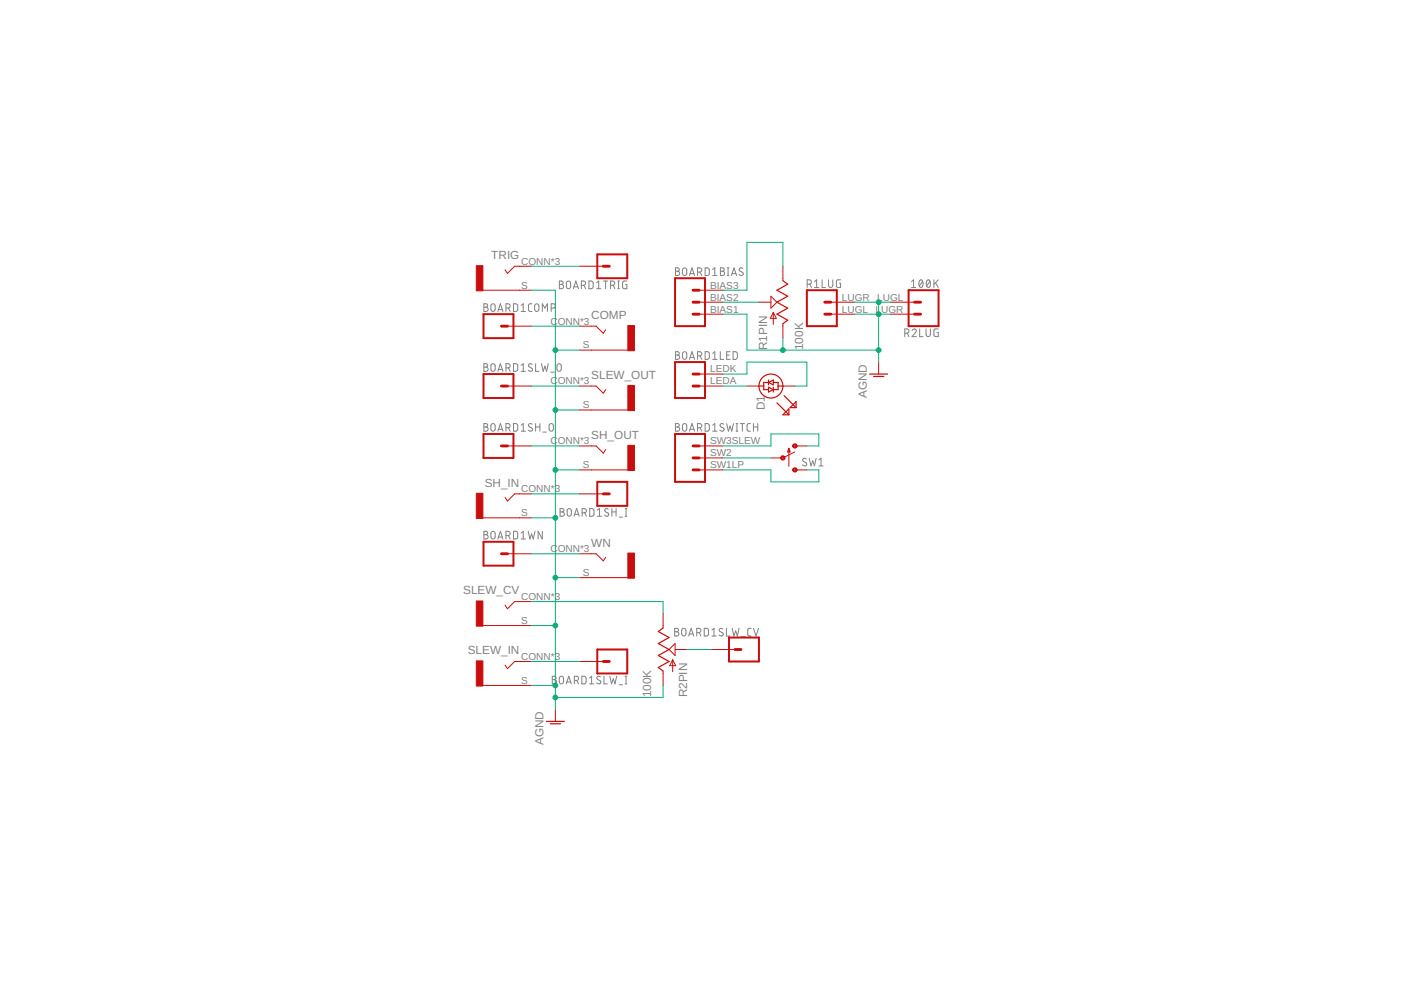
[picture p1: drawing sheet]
<?xml version="1.0" encoding="utf-8"?>
<!DOCTYPE eagle SYSTEM "eagle.dtd">
<eagle version="9.6.2">
<drawing>
<settings>
<setting alwaysvectorfont="no"/>
<setting verticaltext="up"/>
</settings>
<grid distance="0.1" unitdist="inch" unit="inch" style="lines" multiple="1" display="no" altdistance="0.01" altunitdist="inch" altunit="inch"/>
<schematic xreflabel="%F%N/%S.%C%R" xrefpart="/%S.%C%R">
<libraries>
<library name="ElectricNoodleBox">
<symbols>
<symbol name="CONN_01">
<wire x1="3.81" y1="-2.54" x2="-2.54" y2="-2.54" width="0.4064" layer="94"/>
<wire x1="1.27" y1="0" x2="2.54" y2="0" width="0.6096" layer="94"/>
<wire x1="-2.54" y1="2.54" x2="-2.54" y2="-2.54" width="0.4064" layer="94"/>
<wire x1="3.81" y1="-2.54" x2="3.81" y2="2.54" width="0.4064" layer="94"/>
<wire x1="-2.54" y1="2.54" x2="3.81" y2="2.54" width="0.4064" layer="94"/>
<text x="-2.54" y="-4.826" size="1.778" layer="96" font="vector">&gt;VALUE</text>
<text x="-2.54" y="3.048" size="1.778" layer="95" font="vector">&gt;NAME</text>
<pin name="1" x="7.62" y="0" visible="off" length="middle" direction="pas" swaplevel="1" rot="R180"/>
</symbol>
<symbol name="CONN_02">
<wire x1="3.81" y1="-2.54" x2="-2.54" y2="-2.54" width="0.4064" layer="94"/>
<wire x1="1.27" y1="2.54" x2="2.54" y2="2.54" width="0.6096" layer="94"/>
<wire x1="1.27" y1="0" x2="2.54" y2="0" width="0.6096" layer="94"/>
<wire x1="-2.54" y1="5.08" x2="-2.54" y2="-2.54" width="0.4064" layer="94"/>
<wire x1="3.81" y1="-2.54" x2="3.81" y2="5.08" width="0.4064" layer="94"/>
<wire x1="-2.54" y1="5.08" x2="3.81" y2="5.08" width="0.4064" layer="94"/>
<text x="-2.54" y="-4.826" size="1.778" layer="96" font="vector">&gt;VALUE</text>
<text x="-2.54" y="5.588" size="1.778" layer="95" font="vector">&gt;NAME</text>
<pin name="1" x="7.62" y="0" visible="pad" length="middle" direction="pas" swaplevel="1" rot="R180"/>
<pin name="2" x="7.62" y="2.54" visible="pad" length="middle" direction="pas" swaplevel="1" rot="R180"/>
</symbol>
<symbol name="CONN_03">
<wire x1="3.81" y1="-5.08" x2="-2.54" y2="-5.08" width="0.4064" layer="94"/>
<wire x1="1.27" y1="2.54" x2="2.54" y2="2.54" width="0.6096" layer="94"/>
<wire x1="1.27" y1="0" x2="2.54" y2="0" width="0.6096" layer="94"/>
<wire x1="1.27" y1="-2.54" x2="2.54" y2="-2.54" width="0.6096" layer="94"/>
<wire x1="-2.54" y1="5.08" x2="-2.54" y2="-5.08" width="0.4064" layer="94"/>
<wire x1="3.81" y1="-5.08" x2="3.81" y2="5.08" width="0.4064" layer="94"/>
<wire x1="-2.54" y1="5.08" x2="3.81" y2="5.08" width="0.4064" layer="94"/>
<text x="-2.54" y="-7.366" size="1.778" layer="96" font="vector">&gt;VALUE</text>
<text x="-2.54" y="5.588" size="1.778" layer="95" font="vector">&gt;NAME</text>
<pin name="1" x="7.62" y="-2.54" visible="pad" length="middle" direction="pas" swaplevel="1" rot="R180"/>
<pin name="2" x="7.62" y="0" visible="pad" length="middle" direction="pas" swaplevel="1" rot="R180"/>
<pin name="3" x="7.62" y="2.54" visible="pad" length="middle" direction="pas" swaplevel="1" rot="R180"/>
</symbol>
<symbol name="JACK">
<wire x1="-2.54" y1="2.54" x2="-1.524" y2="2.54" width="0.1524" layer="94"/>
<wire x1="-1.524" y1="2.54" x2="0" y2="1.016" width="0.1524" layer="94"/>
<wire x1="0" y1="1.016" x2="0.508" y2="1.778" width="0.1524" layer="94"/>
<wire x1="-2.54" y1="-2.54" x2="5.207" y2="-2.54" width="0.1524" layer="94"/>
<text x="-2.54" y="4.064" size="1.778" layer="95">&gt;NAME</text>
<text x="-2.54" y="-6.096" size="1.778" layer="96">&gt;VALUE</text>
<rectangle x1="5.207" y1="-2.667" x2="6.604" y2="2.667" layer="94"/>
<pin name="S" x="-5.08" y="-2.54" visible="pad" length="short" direction="pas"/>
<pin name="T" x="-5.08" y="2.54" visible="pad" length="short" direction="pas"/>
</symbol>
<symbol name="POT">
<wire x1="0" y1="-5.08" x2="0" y2="-4.572" width="0.1524" layer="94"/>
<wire x1="0" y1="-4.572" x2="-1.016" y2="-3.81" width="0.254" layer="94"/>
<wire x1="-1.016" y1="-3.81" x2="1.27" y2="-2.54" width="0.254" layer="94"/>
<wire x1="1.27" y1="-2.54" x2="-1.016" y2="-1.27" width="0.254" layer="94"/>
<wire x1="-1.016" y1="-1.27" x2="1.27" y2="0" width="0.254" layer="94"/>
<wire x1="1.27" y1="0" x2="-1.016" y2="1.27" width="0.254" layer="94"/>
<wire x1="-1.016" y1="1.27" x2="1.27" y2="2.54" width="0.254" layer="94"/>
<wire x1="1.27" y1="2.54" x2="-1.016" y2="3.81" width="0.254" layer="94"/>
<wire x1="-1.016" y1="3.81" x2="0" y2="4.572" width="0.254" layer="94"/>
<wire x1="0" y1="4.572" x2="0" y2="5.08" width="0.1524" layer="94"/>
<wire x1="1.27" y1="0" x2="2.54" y2="1.27" width="0.2032" layer="94"/>
<wire x1="2.54" y1="-1.27" x2="1.27" y2="0" width="0.2032" layer="94"/>
<wire x1="2.54" y1="1.27" x2="2.54" y2="-1.27" width="0.2032" layer="94"/>
<wire x1="2.032" y1="-4.699" x2="2.032" y2="-2.159" width="0.1524" layer="94"/>
<wire x1="2.032" y1="-2.159" x2="2.667" y2="-3.429" width="0.1524" layer="94"/>
<wire x1="2.667" y1="-3.429" x2="1.397" y2="-3.429" width="0.1524" layer="94"/>
<wire x1="1.397" y1="-3.429" x2="2.032" y2="-2.159" width="0.1524" layer="94"/>
<text x="5.08" y="-10.16" size="1.778" layer="95" rot="R90">&gt;NAME</text>
<text x="-2.54" y="-10.16" size="1.778" layer="95" rot="R90">&gt;Value</text>
<pin name="A" x="0" y="-7.62" visible="off" length="short" direction="pas" rot="R90"/>
<pin name="B" x="0" y="7.62" visible="off" length="short" direction="pas" rot="R270"/>
<pin name="W" x="5.08" y="0" visible="off" length="short" direction="pas" rot="R180"/>
</symbol>
<symbol name="LED-BI_2LEAD">
<wire x1="-3.556" y1="-1.27" x2="-6.096" y2="-3.81" width="0.254" layer="94"/>
<wire x1="-6.096" y1="-3.81" x2="-6.096" y2="-2.54" width="0.254" layer="94"/>
<wire x1="-6.096" y1="-2.54" x2="-4.826" y2="-3.81" width="0.254" layer="94"/>
<wire x1="-4.826" y1="-3.81" x2="-6.096" y2="-3.81" width="0.254" layer="94"/>
<pin name="AN" x="0" y="5.08" visible="off" length="short" direction="in" rot="R270"/>
<pin name="KA" x="0" y="-5.08" visible="off" length="short" direction="out" rot="R90"/>
<text x="2.54" y="1.27" size="1.778" layer="95">&gt;NAME</text>
<text x="2.54" y="-2.54" size="1.778" layer="95">&gt;VALUE</text>
<wire x1="-1.27" y1="0.508" x2="-0.762" y2="0.508" width="0.254" layer="94"/>
<wire x1="-0.762" y1="0.508" x2="-0.254" y2="0.508" width="0.254" layer="94"/>
<wire x1="-0.254" y1="0.508" x2="-0.762" y2="-0.508" width="0.254" layer="94"/>
<wire x1="-0.762" y1="-0.508" x2="-1.27" y2="0.508" width="0.254" layer="94"/>
<wire x1="-1.27" y1="-0.508" x2="-0.762" y2="-0.508" width="0.254" layer="94"/>
<wire x1="-0.762" y1="-0.508" x2="-0.254" y2="-0.508" width="0.254" layer="94"/>
<wire x1="-0.762" y1="0.508" x2="-0.762" y2="1.524" width="0.254" layer="94"/>
<wire x1="-0.762" y1="-0.508" x2="-0.762" y2="-1.524" width="0.254" layer="94"/>
<wire x1="1.27" y1="-0.508" x2="0.762" y2="-0.508" width="0.254" layer="94"/>
<wire x1="0.762" y1="-0.508" x2="0.254" y2="-0.508" width="0.254" layer="94"/>
<wire x1="0.254" y1="-0.508" x2="0.762" y2="0.508" width="0.254" layer="94"/>
<wire x1="0.762" y1="0.508" x2="1.27" y2="-0.508" width="0.254" layer="94"/>
<wire x1="1.27" y1="0.508" x2="0.762" y2="0.508" width="0.254" layer="94"/>
<wire x1="0.762" y1="0.508" x2="0.254" y2="0.508" width="0.254" layer="94"/>
<wire x1="0.762" y1="-0.508" x2="0.762" y2="-1.524" width="0.254" layer="94"/>
<wire x1="0.762" y1="0.508" x2="0.762" y2="1.524" width="0.254" layer="94"/>
<wire x1="-0.762" y1="1.524" x2="0" y2="1.524" width="0.254" layer="94"/>
<circle x="0" y="0" radius="2.54" width="0.254" layer="94"/>
<wire x1="0" y1="1.524" x2="0.762" y2="1.524" width="0.254" layer="94"/>
<wire x1="-0.762" y1="-1.524" x2="0" y2="-1.524" width="0.254" layer="94"/>
<wire x1="0" y1="-1.524" x2="0.762" y2="-1.524" width="0.254" layer="94"/>
<wire x1="-2.032" y1="-2.794" x2="-4.572" y2="-5.334" width="0.254" layer="94"/>
<wire x1="-4.572" y1="-5.334" x2="-4.572" y2="-4.064" width="0.254" layer="94"/>
<wire x1="-4.572" y1="-4.064" x2="-3.302" y2="-5.334" width="0.254" layer="94"/>
<wire x1="-3.302" y1="-5.334" x2="-4.572" y2="-5.334" width="0.254" layer="94"/>
<wire x1="0" y1="1.524" x2="0" y2="2.54" width="0.254" layer="94"/>
<wire x1="0" y1="-1.524" x2="0" y2="-2.54" width="0.254" layer="94"/>
</symbol>
<symbol name="SW_SPDT_POL">
<wire x1="-2.54" y1="0" x2="0" y2="1.27" width="0.1524" layer="94"/>
<wire x1="0" y1="-2.54" x2="0.635" y2="-2.54" width="0.127" layer="94"/>
<wire x1="0" y1="2.54" x2="0.635" y2="2.54" width="0.1524" layer="94"/>
<circle x="0" y="2.54" radius="0.3592" width="0.2032" layer="94"/>
<circle x="0" y="-2.54" radius="0.3592" width="0.2032" layer="94"/>
<circle x="-2.54" y="0" radius="0.3592" width="0.2032" layer="94"/>
<text x="-1.27" y="3.302" size="1.778" layer="95" font="vector" align="bottom-center">&gt;NAME</text>
<text x="-1.27" y="-3.302" size="1.778" layer="96" font="vector" align="top-center">&gt;VALUE</text>
<pin name="P" x="-5.08" y="0" visible="off" length="short" direction="pas"/>
<pin name="S" x="2.54" y="-2.54" visible="off" length="short" direction="pas" rot="R180"/>
<pin name="O" x="2.54" y="2.54" visible="off" length="short" direction="pas" rot="R180"/>
<wire x1="-1.27" y1="-1.778" x2="-1.27" y2="2.032" width="0.1524" layer="94"/>
<wire x1="-1.27" y1="2.032" x2="-1.524" y2="1.27" width="0.254" layer="94"/>
<wire x1="-1.524" y1="1.27" x2="-1.016" y2="1.27" width="0.254" layer="94"/>
<wire x1="-1.016" y1="1.27" x2="-1.27" y2="2.032" width="0.254" layer="94"/>
</symbol>
</symbols>
<devicesets>
<deviceset name="TLHPFOC_LINK" prefix="BOARD">
<gates>
<gate name="TRIG" symbol="CONN_01" x="-53.34" y="35.56"/>
<gate name="COMP" symbol="CONN_01" x="-53.34" y="25.4"/>
<gate name="LED" symbol="CONN_02" x="-53.34" y="12.7"/>
<gate name="SH_O" symbol="CONN_01" x="-53.34" y="2.54"/>
<gate name="SH_I" symbol="CONN_01" x="-53.34" y="-7.62"/>
<gate name="WN" symbol="CONN_01" x="-53.34" y="-17.78"/>
<gate name="SLW_CV" symbol="CONN_01" x="-53.34" y="-27.94"/>
<gate name="BIAS" symbol="CONN_03" x="-25.4" y="33.02"/>
<gate name="SLW_O" symbol="CONN_01" x="-25.4" y="20.32"/>
<gate name="SWITCH" symbol="CONN_03" x="-25.4" y="7.62"/>
<gate name="SLW_I" symbol="CONN_01" x="-25.4" y="-5.08"/>
</gates>
<devices>
<device name="" package="TLHPFOC">
<connects>
<connect gate="BIAS" pin="1" pad="BIAS1"/>
<connect gate="BIAS" pin="2" pad="BIAS2"/>
<connect gate="BIAS" pin="3" pad="BIAS3"/>
<connect gate="COMP" pin="1" pad="COMP"/>
<connect gate="LED" pin="1" pad="LEDA"/>
<connect gate="LED" pin="2" pad="LEDK"/>
<connect gate="SH_I" pin="1" pad="SH_I"/>
<connect gate="SH_O" pin="1" pad="SH_O"/>
<connect gate="SLW_CV" pin="1" pad="SLW_CV"/>
<connect gate="SLW_I" pin="1" pad="SLW_I"/>
<connect gate="SLW_O" pin="1" pad="SLW_O"/>
<connect gate="SWITCH" pin="1" pad="SW1LP"/>
<connect gate="SWITCH" pin="2" pad="SW2"/>
<connect gate="SWITCH" pin="3" pad="SW3SLEW"/>
<connect gate="TRIG" pin="1" pad="TRIG"/>
<connect gate="WN" pin="1" pad="WN"/>
</connects>
<technologies>
<technology name=""/>
</technologies>
</device>
</devices>
</deviceset>
<deviceset name="COMBI-JACK" prefix="J">
<gates>
<gate name="G$1" symbol="JACK" x="0" y="0"/>
</gates>
<devices>
<device name="STANDARD" package="COMBOJACK_PANEL">
<connects>
<connect gate="G$1" pin="S" pad="S"/>
<connect gate="G$1" pin="T" pad="CONN T1 T2"/>
</connects>
<technologies>
<technology name=""/>
</technologies>
</device>
<device name="CINCHNANA" package="NEWCOMBOJACK_PANEL">
<connects>
<connect gate="G$1" pin="S" pad="S"/>
<connect gate="G$1" pin="T" pad="CONN T1 T2"/>
</connects>
<technologies>
<technology name=""/>
</technologies>
</device>
</devices>
</deviceset>
<deviceset name="POTENTIOMETER" prefix="R" uservalue="yes">
<gates>
<gate name="PIN" symbol="POT" x="0" y="0"/>
<gate name="LUG" symbol="CONN_02" x="-22.86" y="-2.54"/>
</gates>
<devices>
<device name="" package="ALPHA_RV09_9MMPOT">
<connects>
<connect gate="LUG" pin="1" pad="LUGL"/>
<connect gate="LUG" pin="2" pad="LUGR"/>
<connect gate="PIN" pin="A" pad="C1"/>
<connect gate="PIN" pin="B" pad="C3"/>
<connect gate="PIN" pin="W" pad="C2"/>
</connects>
<technologies>
<technology name=""/>
</technologies>
</device>
</devices>
</deviceset>
<deviceset name="5MM_BICOLOUR_LED" prefix="D" uservalue="yes">
<gates>
<gate name="G$1" symbol="LED-BI_2LEAD" x="-2.54" y="0"/>
</gates>
<devices>
<device name="" package="LED5MM">
<connects>
<connect gate="G$1" pin="AN" pad="A"/>
<connect gate="G$1" pin="KA" pad="K"/>
</connects>
<package3dinstances>
<package3dinstance package3d_urn="urn:adsk.eagle:package:15799/2"/>
</package3dinstances>
<technologies>
<technology name=""/>
</technologies>
</device>
</devices>
</deviceset>
<deviceset name="SPDT_SWITCH" prefix="SW">
<gates>
<gate name="G$1" symbol="SW_SPDT_POL" x="0" y="0"/>
</gates>
<devices>
<device name="MSS120004" package="MSS120004">
<connects>
<connect gate="G$1" pin="O" pad="C3"/>
<connect gate="G$1" pin="P" pad="C2"/>
<connect gate="G$1" pin="S" pad="C1"/>
</connects>
<technologies>
<technology name=""/>
</technologies>
</device>
<device name="DW1" package="MICRODPDT-DW1">
<connects>
<connect gate="G$1" pin="O" pad="C1"/>
<connect gate="G$1" pin="P" pad="C2"/>
<connect gate="G$1" pin="S" pad="C3"/>
</connects>
<technologies>
<technology name=""/>
</technologies>
</device>
</devices>
</deviceset>
</devicesets>
</library>
<library name="supply1">
<symbols>
<symbol name="AGND">
<wire x1="-1.905" y1="0" x2="1.905" y2="0" width="0.254" layer="94"/>
<wire x1="-1.0922" y1="-0.508" x2="1.0922" y2="-0.508" width="0.254" layer="94"/>
<text x="-2.54" y="-5.08" size="1.778" layer="96" rot="R90">&gt;VALUE</text>
<pin name="AGND" x="0" y="2.54" visible="off" length="short" direction="sup" rot="R270"/>
</symbol>
</symbols>
<devicesets>
<deviceset name="AGND" prefix="AGND">
<gates>
<gate name="VR1" symbol="AGND" x="0" y="0"/>
</gates>
<devices>
<device name="">
<technologies>
<technology name=""/>
</technologies>
</device>
</devices>
</deviceset>
</devicesets>
</library>
</libraries>
<attributes>
</attributes>
<variantdefs>
</variantdefs>
<classes>
<class number="0" name="default" width="0" drill="0">
</class>
</classes>
<parts>
<part name="BOARD1" library="ElectricNoodleBox" deviceset="TLHPFOC_LINK" device=""/>
<part name="TRIG" library="ElectricNoodleBox" deviceset="COMBI-JACK" device="CINCHNANA"/>
<part name="COMP" library="ElectricNoodleBox" deviceset="COMBI-JACK" device="CINCHNANA"/>
<part name="SH_OUT" library="ElectricNoodleBox" deviceset="COMBI-JACK" device="CINCHNANA"/>
<part name="SH_IN" library="ElectricNoodleBox" deviceset="COMBI-JACK" device="CINCHNANA"/>
<part name="WN" library="ElectricNoodleBox" deviceset="COMBI-JACK" device="CINCHNANA"/>
<part name="SLEW_CV" library="ElectricNoodleBox" deviceset="COMBI-JACK" device="CINCHNANA"/>
<part name="SLEW_OUT" library="ElectricNoodleBox" deviceset="COMBI-JACK" device="CINCHNANA"/>
<part name="SLEW_IN" library="ElectricNoodleBox" deviceset="COMBI-JACK" device="CINCHNANA"/>
<part name="AGND1" library="supply1" deviceset="AGND" device=""/>
<part name="R1" library="ElectricNoodleBox" deviceset="POTENTIOMETER" device="" value="100K"/>
<part name="D1" library="ElectricNoodleBox" deviceset="5MM_BICOLOUR_LED" device="" package3d_urn="urn:adsk.eagle:package:15799/2"/>
<part name="AGND2" library="supply1" deviceset="AGND" device=""/>
<part name="SW1" library="ElectricNoodleBox" deviceset="SPDT_SWITCH" device="DW1"/>
<part name="R2" library="ElectricNoodleBox" deviceset="POTENTIOMETER" device="" value="100K"/>
</parts>
<sheets>
<sheet>
<plain>
</plain>
<instances>
<instance part="BOARD1" gate="TRIG" x="12.7" y="93.98" smashed="yes" rot="R180">
<attribute name="NAME" x="15.24" y="90.932" size="1.778" layer="95" font="vector" rot="R180"/>
</instance>
<instance part="BOARD1" gate="COMP" x="-12.7" y="81.28" smashed="yes">
<attribute name="NAME" x="-15.24" y="84.328" size="1.778" layer="95" font="vector"/>
</instance>
<instance part="BOARD1" gate="LED" x="27.94" y="68.58" smashed="yes">
<attribute name="NAME" x="25.4" y="74.168" size="1.778" layer="95" font="vector"/>
</instance>
<instance part="BOARD1" gate="SH_O" x="-12.7" y="55.88" smashed="yes">
<attribute name="NAME" x="-15.24" y="58.928" size="1.778" layer="95" font="vector"/>
</instance>
<instance part="BOARD1" gate="SH_I" x="12.7" y="45.72" smashed="yes" rot="R180">
<attribute name="NAME" x="15.24" y="42.672" size="1.778" layer="95" font="vector" rot="R180"/>
</instance>
<instance part="BOARD1" gate="WN" x="-12.7" y="33.02" smashed="yes">
<attribute name="NAME" x="-15.24" y="36.068" size="1.778" layer="95" font="vector"/>
</instance>
<instance part="BOARD1" gate="SLW_CV" x="40.64" y="12.7" smashed="yes" rot="R180">
<attribute name="NAME" x="43.18" y="17.272" size="1.778" layer="95" font="vector" rot="R180"/>
</instance>
<instance part="BOARD1" gate="BIAS" x="27.94" y="86.36" smashed="yes">
<attribute name="NAME" x="25.4" y="91.948" size="1.778" layer="95" font="vector"/>
</instance>
<instance part="BOARD1" gate="SLW_O" x="-12.7" y="68.58" smashed="yes">
<attribute name="NAME" x="-15.24" y="71.628" size="1.778" layer="95" font="vector"/>
</instance>
<instance part="BOARD1" gate="SWITCH" x="27.94" y="53.34" smashed="yes">
<attribute name="NAME" x="25.4" y="58.928" size="1.778" layer="95" font="vector"/>
</instance>
<instance part="BOARD1" gate="SLW_I" x="12.7" y="10.16" smashed="yes" rot="R180">
<attribute name="NAME" x="15.24" y="7.112" size="1.778" layer="95" font="vector" rot="R180"/>
</instance>
<instance part="TRIG" gate="G$1" x="-10.16" y="91.44" smashed="yes" rot="MR0">
<attribute name="NAME" x="-7.62" y="95.504" size="1.778" layer="95" rot="MR0"/>
</instance>
<instance part="COMP" gate="G$1" x="10.16" y="78.74" smashed="yes">
<attribute name="NAME" x="7.62" y="82.804" size="1.778" layer="95"/>
</instance>
<instance part="SH_OUT" gate="G$1" x="10.16" y="53.34" smashed="yes">
<attribute name="NAME" x="7.62" y="57.404" size="1.778" layer="95"/>
</instance>
<instance part="SH_IN" gate="G$1" x="-10.16" y="43.18" smashed="yes" rot="MR0">
<attribute name="NAME" x="-7.62" y="47.244" size="1.778" layer="95" rot="MR0"/>
</instance>
<instance part="WN" gate="G$1" x="10.16" y="30.48" smashed="yes">
<attribute name="NAME" x="7.62" y="34.544" size="1.778" layer="95"/>
</instance>
<instance part="SLEW_CV" gate="G$1" x="-10.16" y="20.32" smashed="yes" rot="MR0">
<attribute name="NAME" x="-7.62" y="24.384" size="1.778" layer="95" rot="MR0"/>
</instance>
<instance part="SLEW_OUT" gate="G$1" x="10.16" y="66.04" smashed="yes">
<attribute name="NAME" x="7.62" y="70.104" size="1.778" layer="95"/>
</instance>
<instance part="SLEW_IN" gate="G$1" x="-10.16" y="7.62" smashed="yes" rot="MR0">
<attribute name="NAME" x="-7.62" y="11.684" size="1.778" layer="95" rot="MR0"/>
</instance>
<instance part="AGND1" gate="VR1" x="0" y="-2.54" smashed="yes">
<attribute name="VALUE" x="-2.54" y="-7.62" size="1.778" layer="96" rot="R90"/>
</instance>
<instance part="R1" gate="PIN" x="48.26" y="86.36" smashed="yes" rot="MR0">
<attribute name="NAME" x="43.18" y="76.2" size="1.778" layer="95" rot="MR90"/>
<attribute name="VALUE" x="50.8" y="76.2" size="1.778" layer="95" rot="MR90"/>
</instance>
<instance part="R1" gate="LUG" x="55.88" y="83.82" smashed="yes">
<attribute name="NAME" x="53.34" y="89.408" size="1.778" layer="95" font="vector"/>
</instance>
<instance part="D1" gate="G$1" x="45.72" y="68.58" smashed="yes" rot="R90">
<attribute name="NAME" x="44.45" y="63.5" size="1.778" layer="95" rot="R90"/>
<attribute name="VALUE" x="48.26" y="71.12" size="1.778" layer="95" rot="R90"/>
</instance>
<instance part="AGND2" gate="VR1" x="68.58" y="71.12" smashed="yes">
<attribute name="VALUE" x="66.04" y="66.04" size="1.778" layer="96" rot="R90"/>
</instance>
<instance part="SW1" gate="G$1" x="50.8" y="53.34" smashed="yes">
<attribute name="NAME" x="54.61" y="51.562" size="1.778" layer="95" font="vector" align="bottom-center"/>
</instance>
<instance part="R2" gate="PIN" x="22.86" y="12.7" smashed="yes">
<attribute name="NAME" x="27.94" y="2.54" size="1.778" layer="95" rot="R90"/>
<attribute name="VALUE" x="20.32" y="2.54" size="1.778" layer="95" rot="R90"/>
</instance>
<instance part="R2" gate="LUG" x="78.74" y="86.36" smashed="yes" rot="R180">
<attribute name="VALUE" x="81.28" y="91.186" size="1.778" layer="96" font="vector" rot="R180"/>
<attribute name="NAME" x="81.28" y="80.772" size="1.778" layer="95" font="vector" rot="R180"/>
</instance>
</instances>
<busses>
</busses>
<nets>
<net name="N$1" class="0">
<segment>
<pinref part="TRIG" gate="G$1" pin="T"/>
<pinref part="BOARD1" gate="TRIG" pin="1"/>
<wire x1="-5.08" y1="93.98" x2="5.08" y2="93.98" width="0.1524" layer="91"/>
</segment>
</net>
<net name="N$2" class="0">
<segment>
<pinref part="BOARD1" gate="COMP" pin="1"/>
<pinref part="COMP" gate="G$1" pin="T"/>
<wire x1="-5.08" y1="81.28" x2="5.08" y2="81.28" width="0.1524" layer="91"/>
</segment>
</net>
<net name="N$3" class="0">
<segment>
<pinref part="BOARD1" gate="SLW_O" pin="1"/>
<pinref part="SLEW_OUT" gate="G$1" pin="T"/>
<wire x1="-5.08" y1="68.58" x2="5.08" y2="68.58" width="0.1524" layer="91"/>
</segment>
</net>
<net name="N$4" class="0">
<segment>
<pinref part="BOARD1" gate="SH_O" pin="1"/>
<pinref part="SH_OUT" gate="G$1" pin="T"/>
<wire x1="-5.08" y1="55.88" x2="5.08" y2="55.88" width="0.1524" layer="91"/>
</segment>
</net>
<net name="N$5" class="0">
<segment>
<pinref part="SH_IN" gate="G$1" pin="T"/>
<pinref part="BOARD1" gate="SH_I" pin="1"/>
<wire x1="-5.08" y1="45.72" x2="5.08" y2="45.72" width="0.1524" layer="91"/>
</segment>
</net>
<net name="N$6" class="0">
<segment>
<pinref part="BOARD1" gate="WN" pin="1"/>
<pinref part="WN" gate="G$1" pin="T"/>
<wire x1="-5.08" y1="33.02" x2="5.08" y2="33.02" width="0.1524" layer="91"/>
</segment>
</net>
<net name="AGND" class="0">
<segment>
<pinref part="SLEW_IN" gate="G$1" pin="S"/>
<wire x1="-5.08" y1="5.08" x2="0" y2="5.08" width="0.1524" layer="91"/>
<pinref part="AGND1" gate="VR1" pin="AGND"/>
<wire x1="0" y1="5.08" x2="0" y2="2.54" width="0.1524" layer="91"/>
<pinref part="SLEW_CV" gate="G$1" pin="S"/>
<wire x1="0" y1="2.54" x2="0" y2="0" width="0.1524" layer="91"/>
<wire x1="-5.08" y1="17.78" x2="0" y2="17.78" width="0.1524" layer="91"/>
<wire x1="0" y1="17.78" x2="0" y2="27.94" width="0.1524" layer="91"/>
<pinref part="TRIG" gate="G$1" pin="S"/>
<wire x1="0" y1="27.94" x2="0" y2="40.64" width="0.1524" layer="91"/>
<wire x1="0" y1="40.64" x2="0" y2="50.8" width="0.1524" layer="91"/>
<wire x1="0" y1="50.8" x2="0" y2="63.5" width="0.1524" layer="91"/>
<wire x1="0" y1="63.5" x2="0" y2="76.2" width="0.1524" layer="91"/>
<wire x1="0" y1="76.2" x2="0" y2="88.9" width="0.1524" layer="91"/>
<wire x1="0" y1="88.9" x2="-5.08" y2="88.9" width="0.1524" layer="91"/>
<pinref part="COMP" gate="G$1" pin="S"/>
<wire x1="0" y1="76.2" x2="5.08" y2="76.2" width="0.1524" layer="91"/>
<junction x="0" y="76.2"/>
<pinref part="SLEW_OUT" gate="G$1" pin="S"/>
<wire x1="5.08" y1="63.5" x2="0" y2="63.5" width="0.1524" layer="91"/>
<junction x="0" y="63.5"/>
<pinref part="SH_OUT" gate="G$1" pin="S"/>
<wire x1="5.08" y1="50.8" x2="0" y2="50.8" width="0.1524" layer="91"/>
<junction x="0" y="50.8"/>
<pinref part="SH_IN" gate="G$1" pin="S"/>
<wire x1="-5.08" y1="40.64" x2="0" y2="40.64" width="0.1524" layer="91"/>
<junction x="0" y="40.64"/>
<pinref part="WN" gate="G$1" pin="S"/>
<wire x1="5.08" y1="27.94" x2="0" y2="27.94" width="0.1524" layer="91"/>
<junction x="0" y="27.94"/>
<wire x1="0" y1="5.08" x2="0" y2="17.78" width="0.1524" layer="91"/>
<junction x="0" y="5.08"/>
<junction x="0" y="17.78"/>
<pinref part="R2" gate="PIN" pin="A"/>
<wire x1="22.86" y1="5.08" x2="22.86" y2="2.54" width="0.1524" layer="91"/>
<wire x1="22.86" y1="2.54" x2="0" y2="2.54" width="0.1524" layer="91"/>
<junction x="0" y="2.54"/>
</segment>
<segment>
<pinref part="BOARD1" gate="BIAS" pin="1"/>
<wire x1="35.56" y1="83.82" x2="40.64" y2="83.82" width="0.1524" layer="91"/>
<wire x1="40.64" y1="83.82" x2="40.64" y2="76.2" width="0.1524" layer="91"/>
<wire x1="40.64" y1="76.2" x2="48.26" y2="76.2" width="0.1524" layer="91"/>
<wire x1="48.26" y1="76.2" x2="68.58" y2="76.2" width="0.1524" layer="91"/>
<wire x1="68.58" y1="76.2" x2="68.58" y2="83.82" width="0.1524" layer="91"/>
<pinref part="R1" gate="LUG" pin="2"/>
<wire x1="68.58" y1="83.82" x2="68.58" y2="86.36" width="0.1524" layer="91"/>
<wire x1="68.58" y1="86.36" x2="63.5" y2="86.36" width="0.1524" layer="91"/>
<pinref part="R1" gate="LUG" pin="1"/>
<wire x1="63.5" y1="83.82" x2="68.58" y2="83.82" width="0.1524" layer="91"/>
<junction x="68.58" y="83.82"/>
<pinref part="AGND2" gate="VR1" pin="AGND"/>
<wire x1="68.58" y1="76.2" x2="68.58" y2="73.66" width="0.1524" layer="91"/>
<junction x="68.58" y="76.2"/>
<pinref part="R2" gate="LUG" pin="1"/>
<wire x1="68.58" y1="86.36" x2="71.12" y2="86.36" width="0.1524" layer="91"/>
<junction x="68.58" y="86.36"/>
<pinref part="R2" gate="LUG" pin="2"/>
<wire x1="68.58" y1="83.82" x2="71.12" y2="83.82" width="0.1524" layer="91"/>
<pinref part="R1" gate="PIN" pin="A"/>
<wire x1="48.26" y1="76.2" x2="48.26" y2="78.74" width="0.1524" layer="91"/>
<junction x="48.26" y="76.2"/>
</segment>
</net>
<net name="N$10" class="0">
<segment>
<pinref part="SLEW_IN" gate="G$1" pin="T"/>
<pinref part="BOARD1" gate="SLW_I" pin="1"/>
<wire x1="-5.08" y1="10.16" x2="5.08" y2="10.16" width="0.1524" layer="91"/>
</segment>
</net>
<net name="N$8" class="0">
<segment>
<pinref part="BOARD1" gate="LED" pin="1"/>
<pinref part="D1" gate="G$1" pin="AN"/>
<wire x1="35.56" y1="68.58" x2="40.64" y2="68.58" width="0.1524" layer="91"/>
</segment>
</net>
<net name="N$9" class="0">
<segment>
<pinref part="BOARD1" gate="LED" pin="2"/>
<wire x1="35.56" y1="71.12" x2="40.64" y2="71.12" width="0.1524" layer="91"/>
<wire x1="40.64" y1="71.12" x2="40.64" y2="73.66" width="0.1524" layer="91"/>
<wire x1="40.64" y1="73.66" x2="53.34" y2="73.66" width="0.1524" layer="91"/>
<wire x1="53.34" y1="73.66" x2="53.34" y2="68.58" width="0.1524" layer="91"/>
<pinref part="D1" gate="G$1" pin="KA"/>
<wire x1="53.34" y1="68.58" x2="50.8" y2="68.58" width="0.1524" layer="91"/>
</segment>
</net>
<net name="N$12" class="0">
<segment>
<pinref part="BOARD1" gate="BIAS" pin="3"/>
<wire x1="35.56" y1="88.9" x2="40.64" y2="88.9" width="0.1524" layer="91"/>
<wire x1="40.64" y1="88.9" x2="40.64" y2="99.06" width="0.1524" layer="91"/>
<wire x1="40.64" y1="99.06" x2="48.26" y2="99.06" width="0.1524" layer="91"/>
<pinref part="R1" gate="PIN" pin="B"/>
<wire x1="48.26" y1="99.06" x2="48.26" y2="93.98" width="0.1524" layer="91"/>
</segment>
</net>
<net name="N$13" class="0">
<segment>
<pinref part="BOARD1" gate="SWITCH" pin="2"/>
<pinref part="SW1" gate="G$1" pin="P"/>
<wire x1="35.56" y1="53.34" x2="45.72" y2="53.34" width="0.1524" layer="91"/>
</segment>
</net>
<net name="N$14" class="0">
<segment>
<pinref part="BOARD1" gate="SWITCH" pin="3"/>
<wire x1="35.56" y1="55.88" x2="45.72" y2="55.88" width="0.1524" layer="91"/>
<wire x1="45.72" y1="55.88" x2="45.72" y2="58.42" width="0.1524" layer="91"/>
<wire x1="45.72" y1="58.42" x2="55.88" y2="58.42" width="0.1524" layer="91"/>
<wire x1="55.88" y1="58.42" x2="55.88" y2="55.88" width="0.1524" layer="91"/>
<pinref part="SW1" gate="G$1" pin="O"/>
<wire x1="55.88" y1="55.88" x2="53.34" y2="55.88" width="0.1524" layer="91"/>
</segment>
</net>
<net name="N$15" class="0">
<segment>
<pinref part="BOARD1" gate="SWITCH" pin="1"/>
<wire x1="35.56" y1="50.8" x2="45.72" y2="50.8" width="0.1524" layer="91"/>
<wire x1="45.72" y1="50.8" x2="45.72" y2="48.26" width="0.1524" layer="91"/>
<wire x1="45.72" y1="48.26" x2="55.88" y2="48.26" width="0.1524" layer="91"/>
<wire x1="55.88" y1="48.26" x2="55.88" y2="50.8" width="0.1524" layer="91"/>
<pinref part="SW1" gate="G$1" pin="S"/>
<wire x1="55.88" y1="50.8" x2="53.34" y2="50.8" width="0.1524" layer="91"/>
</segment>
</net>
<net name="N$7" class="0">
<segment>
<pinref part="BOARD1" gate="BIAS" pin="2"/>
<pinref part="R1" gate="PIN" pin="W"/>
<wire x1="35.56" y1="86.36" x2="43.18" y2="86.36" width="0.1524" layer="91"/>
</segment>
</net>
<net name="N$11" class="0">
<segment>
<pinref part="SLEW_CV" gate="G$1" pin="T"/>
<wire x1="-5.08" y1="22.86" x2="22.86" y2="22.86" width="0.1524" layer="91"/>
<pinref part="R2" gate="PIN" pin="B"/>
<wire x1="22.86" y1="22.86" x2="22.86" y2="20.32" width="0.1524" layer="91"/>
</segment>
</net>
<net name="N$16" class="0">
<segment>
<pinref part="R2" gate="PIN" pin="W"/>
<pinref part="BOARD1" gate="SLW_CV" pin="1"/>
<wire x1="27.94" y1="12.7" x2="33.02" y2="12.7" width="0.1524" layer="91"/>
</segment>
</net>
</nets>
</sheet>
</sheets>
</schematic>
</drawing>
<compatibility>
<note version="8.2" severity="warning">
Since Version 8.2, EAGLE supports online libraries. The ids
of those online libraries will not be understood (or retained)
with this version.
</note>
<note version="8.3" severity="warning">
Since Version 8.3, EAGLE supports URNs for individual library
assets (packages, symbols, and devices). The URNs of those assets
will not be understood (or retained) with this version.
</note>
<note version="8.3" severity="warning">
Since Version 8.3, EAGLE supports the association of 3D packages
with devices in libraries, schematics, and board files. Those 3D
packages will not be understood (or retained) with this version.
</note>
</compatibility>
</eagle>
